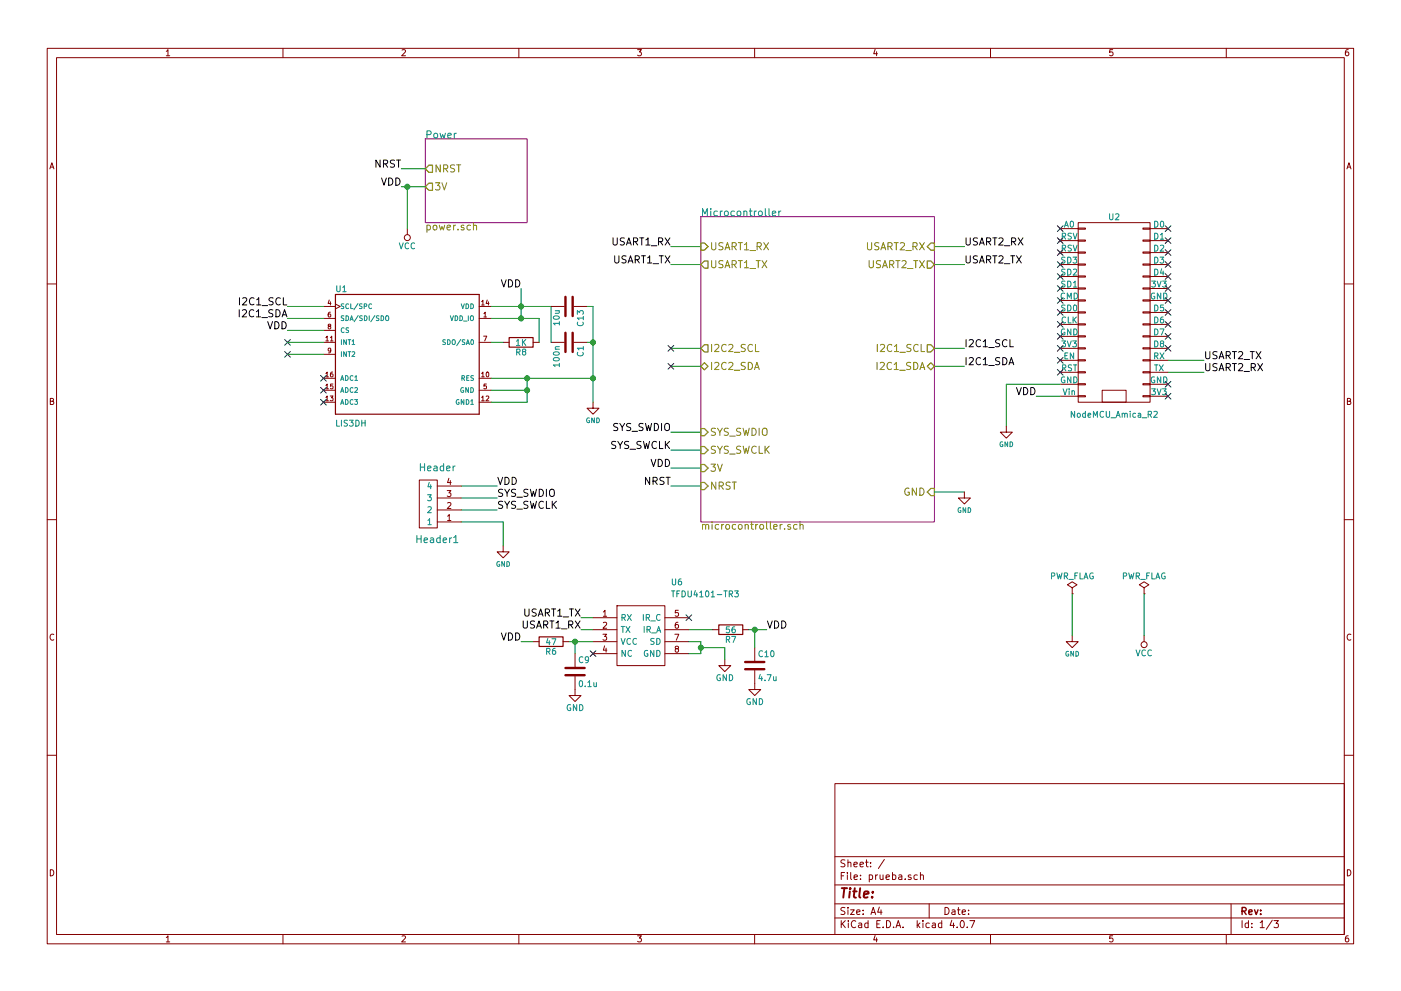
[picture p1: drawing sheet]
EESchema Schematic File Version 2
LIBS:prueba-rescue
LIBS:stm8
LIBS:stm32
LIBS:power
LIBS:device
LIBS:switches
LIBS:relays
LIBS:motors
LIBS:transistors
LIBS:conn
LIBS:linear
LIBS:regul
LIBS:74xx
LIBS:cmos4000
LIBS:adc-dac
LIBS:memory
LIBS:xilinx
LIBS:microcontrollers
LIBS:dsp
LIBS:microchip
LIBS:analog_switches
LIBS:motorola
LIBS:texas
LIBS:intel
LIBS:audio
LIBS:interface
LIBS:digital-audio
LIBS:philips
LIBS:display
LIBS:cypress
LIBS:siliconi
LIBS:opto
LIBS:atmel
LIBS:contrib
LIBS:valves
LIBS:rohm
LIBS:BU4210G-TR
LIBS:arduino
LIBS:nodemcu
LIBS:LIS3DH
LIBS:st_regul
LIBS:USB_MINI
LIBS:TFDU4101-TR3
LIBS:prueba-cache
EELAYER 25 0
EELAYER END
$Descr A4 11693 8268
encoding utf-8
Sheet 1 3
Title ""
Date ""
Rev ""
Comp ""
Comment1 ""
Comment2 ""
Comment3 ""
Comment4 ""
$EndDescr
$Sheet
S 3550 1150 850  700 
U 5AF298D3
F0 "Power" 60
F1 "power.sch" 60
F2 "3V" O L 3550 1550 60 
F3 "NRST" O L 3550 1400 60 
$EndSheet
$Comp
L NodeMCU_Amica_R2 U2
U 1 1
P 9300 2600
F 0 "U2" H 9300 3400 50  0000 C CNN
F 1 "NodeMCU_Amica_R2" H 9300 1750 50  0000 C CNN
F 2 "" H 9550 2600 50  0000 C CNN
F 3 "" H 9550 2600 50  0000 C CNN
	1    9300 2600
	1    0    0    -1  
$EndComp
$Comp
L LIS3DH U1
U 1 1
P 3400 2950
F 0 "U1" H 2799 3471 50  0000 L BNN
F 1 "LIS3DH" H 2798 2348 50  0000 L BNN
F 2 "PQFN50P300X300X100-16N" H 3400 2950 50  0001 L BNN
F 3 "LIS3DH" H 3400 2950 50  0001 L BNN
F 4 "MEMS digital output motion sensor ultra low-power high performance 3-axes nano accelerometer" H 3400 2950 50  0001 L BNN "Campo4"
F 5 "Unavailable" H 3400 2950 50  0001 L BNN "Campo5"
F 6 "None" H 3400 2950 50  0001 L BNN "Campo6"
F 7 "LGA-16 STMicroelectronics" H 3400 2950 50  0001 L BNN "Campo7"
F 8 "STMicroelectronics" H 3400 2950 50  0001 L BNN "Campo8"
	1    3400 2950
	1    0    0    -1  
$EndComp
NoConn ~ 2700 3150
NoConn ~ 2700 3250
NoConn ~ 2700 3350
$Comp
L C C1
U 1 1
P 4750 2850
F 0 "C1" H 4775 2950 50  0000 L CNN
F 1 "100n" H 4775 2750 50  0000 L CNN
F 2 "" H 4788 2700 50  0001 C CNN
F 3 "" H 4750 2850 50  0001 C CNN
	1    4750 2850
	0    1    1    0   
$EndComp
$Comp
L GND-RESCUE-prueba #PWR01
U 1 1
P 4950 3350
F 0 "#PWR01" H 4950 3400 40  0001 C CNN
F 1 "GND" H 4950 3200 40  0000 C CNN
F 2 "" H 4950 3350 35  0000 C CNN
F 3 "" H 4950 3350 35  0000 C CNN
	1    4950 3350
	1    0    0    -1  
$EndComp
Text Label 3350 1400 2    60   ~ 0
NRST
Text Label 3350 1550 2    60   ~ 0
VDD
Text Label 4350 2400 2    60   ~ 0
VDD
Text Label 5600 3900 2    60   ~ 0
VDD
Text Label 8650 3300 2    60   ~ 0
VDD
Text Label 10050 3000 0    60   ~ 0
USART2_TX
Text Label 10050 3100 0    60   ~ 0
USART2_RX
Text Label 2400 2750 2    60   ~ 0
VDD
Text Label 2400 2650 2    60   ~ 0
I2C1_SDA
Text Label 2400 2550 2    60   ~ 0
I2C1_SCL
Text Label 8050 2900 0    60   ~ 0
I2C1_SCL
Text Label 8050 3050 0    60   ~ 0
I2C1_SDA
Text Label 8050 2050 0    60   ~ 0
USART2_RX
Text Label 8050 2200 0    60   ~ 0
USART2_TX
Text Label 5600 3600 2    60   ~ 0
SYS_SWDIO
Text Label 5600 3750 2    60   ~ 0
SYS_SWCLK
Text Label 5600 4050 2    60   ~ 0
NRST
$Comp
L Header Header1
U 1 1
P 3500 4200
F 0 "Header1" H 3350 4500 60  0000 C CNN
F 1 "Header" H 3350 3900 60  0000 C CNN
F 2 "" H 3500 4200 60  0001 C CNN
F 3 "" H 3500 4200 60  0001 C CNN
	1    3500 4200
	-1   0    0    1   
$EndComp
$Comp
L GND-RESCUE-prueba #PWR02
U 1 1
P 4200 4550
F 0 "#PWR02" H 4200 4600 40  0001 C CNN
F 1 "GND" H 4200 4400 40  0000 C CNN
F 2 "" H 4200 4550 35  0000 C CNN
F 3 "" H 4200 4550 35  0000 C CNN
	1    4200 4550
	1    0    0    -1  
$EndComp
Text Label 4150 4050 0    60   ~ 0
VDD
Text Label 4150 4150 0    60   ~ 0
SYS_SWDIO
Text Label 4150 4250 0    60   ~ 0
SYS_SWCLK
NoConn ~ 2400 2850
NoConn ~ 2400 2950
Wire Wire Line
	3850 4050 4150 4050
Wire Wire Line
	3850 4150 4150 4150
Wire Wire Line
	3850 4250 4150 4250
Wire Wire Line
	4200 4350 4200 4550
Wire Wire Line
	3850 4350 4200 4350
Wire Wire Line
	2700 2550 2400 2550
Wire Wire Line
	2700 2650 2400 2650
Wire Wire Line
	2700 2750 2400 2750
Wire Wire Line
	4100 3250 4400 3250
Wire Wire Line
	4350 2400 4350 2650
Wire Wire Line
	4100 2650 4500 2650
Connection ~ 4350 2550
Wire Wire Line
	4950 3150 4100 3150
Connection ~ 4400 3250
Wire Wire Line
	2700 2850 2400 2850
Wire Wire Line
	2700 2950 2400 2950
Connection ~ 4400 3150
Wire Wire Line
	4950 2550 4950 3350
Connection ~ 4950 3150
Wire Wire Line
	3350 1550 3550 1550
Wire Wire Line
	3550 1400 3350 1400
Wire Wire Line
	5850 3900 5600 3900
Wire Wire Line
	5850 3750 5600 3750
Wire Wire Line
	5850 3600 5600 3600
Wire Wire Line
	8850 3300 8650 3300
Wire Wire Line
	9750 3000 10050 3000
Wire Wire Line
	9750 3100 10050 3100
Wire Wire Line
	7800 2900 8050 2900
Wire Wire Line
	7800 3050 8050 3050
Wire Wire Line
	7800 2050 8050 2050
Wire Wire Line
	7800 2200 8050 2200
Wire Wire Line
	5850 2050 5600 2050
Wire Wire Line
	5850 2200 5600 2200
Wire Wire Line
	5850 4050 5600 4050
NoConn ~ 8850 3100
NoConn ~ 8850 3000
NoConn ~ 8850 2900
NoConn ~ 8850 2800
NoConn ~ 8850 2700
NoConn ~ 8850 2600
NoConn ~ 8850 2500
NoConn ~ 8850 2400
NoConn ~ 8850 2300
NoConn ~ 8850 2200
NoConn ~ 8850 2100
NoConn ~ 8850 2000
NoConn ~ 8850 1900
NoConn ~ 9750 1900
NoConn ~ 9750 2000
NoConn ~ 9750 2100
NoConn ~ 9750 2200
NoConn ~ 9750 2300
NoConn ~ 9750 2400
NoConn ~ 9750 2500
NoConn ~ 9750 2600
NoConn ~ 9750 2700
NoConn ~ 9750 2800
NoConn ~ 9750 2900
NoConn ~ 9750 3200
NoConn ~ 9750 3300
Wire Wire Line
	4400 3350 4100 3350
Wire Wire Line
	4400 3150 4400 3350
Connection ~ 4350 2650
Wire Wire Line
	4100 2550 4600 2550
Wire Wire Line
	8850 3200 8400 3200
Wire Wire Line
	8400 3200 8400 3550
$Sheet
S 5850 1800 1950 2550
U 5AF17978
F0 "Microcontroller" 60
F1 "microcontroller.sch" 60
F2 "3V" I L 5850 3900 60 
F3 "NRST" I L 5850 4050 60 
F4 "I2C1_SDA" B R 7800 3050 60 
F5 "SYS_SWDIO" I L 5850 3600 60 
F6 "SYS_SWCLK" I L 5850 3750 60 
F7 "USART2_RX" I R 7800 2050 60 
F8 "USART2_TX" O R 7800 2200 60 
F9 "I2C1_SCL" O R 7800 2900 60 
F10 "USART1_RX" I L 5850 2050 60 
F11 "USART1_TX" O L 5850 2200 60 
F12 "I2C2_SCL" O L 5850 2900 60 
F13 "I2C2_SDA" B L 5850 3050 60 
F14 "GND" I R 7800 4100 60 
$EndSheet
Wire Wire Line
	5850 2900 5600 2900
Wire Wire Line
	5850 3050 5600 3050
Wire Wire Line
	7800 4100 8050 4100
$Comp
L GND-RESCUE-prueba #PWR03
U 1 1
P 8400 3550
F 0 "#PWR03" H 8400 3600 40  0001 C CNN
F 1 "GND" H 8400 3400 40  0000 C CNN
F 2 "" H 8400 3550 35  0000 C CNN
F 3 "" H 8400 3550 35  0000 C CNN
	1    8400 3550
	1    0    0    -1  
$EndComp
$Comp
L GND-RESCUE-prueba #PWR04
U 1 1
P 8050 4100
F 0 "#PWR04" H 8050 4150 40  0001 C CNN
F 1 "GND" H 8050 3950 40  0000 C CNN
F 2 "" H 8050 4100 35  0000 C CNN
F 3 "" H 8050 4100 35  0000 C CNN
	1    8050 4100
	1    0    0    -1  
$EndComp
$Comp
L TFDU4101-TR3 U6
U 1 1
P 4950 5150
F 0 "U6" H 5600 5450 50  0000 L CNN
F 1 "TFDU4101-TR3" H 5600 5350 50  0000 L CNN
F 2 "TFDU4101-TR3" H 5600 5250 50  0001 L CNN
F 3 "http://uk.rs-online.com/web/p/products/0404691P" H 5600 5150 50  0001 L CNN
F 4 "VISHAY Infrared Transceiver Module - TFDU4101-TR3 - TX,INFRARED, 115.2KBPS, MSL-4" H 5600 5050 50  0001 L CNN "Description"
F 5 "0404691P" H 5600 4850 50  0001 L CNN "RS Part Number"
F 6 "Vishay" H 5600 4750 50  0001 L CNN "Manufacturer_Name"
F 7 "TFDU4101-TR3" H 5600 4650 50  0001 L CNN "Manufacturer_Part_Number"
	1    4950 5150
	1    0    0    -1  
$EndComp
Wire Wire Line
	4950 5150 4850 5150
Text Label 5600 2050 2    60   ~ 0
USART1_RX
Text Label 5600 2200 2    60   ~ 0
USART1_TX
Wire Wire Line
	4950 5250 4850 5250
Wire Wire Line
	4750 5350 4950 5350
Wire Wire Line
	5750 5350 5850 5350
Wire Wire Line
	5850 5350 5850 5450
Wire Wire Line
	5850 5450 5750 5450
$Comp
L GND #PWR05
U 1 1
P 6050 5500
F 0 "#PWR05" H 6050 5250 50  0001 C CNN
F 1 "GND" H 6050 5350 50  0000 C CNN
F 2 "" H 6050 5500 50  0001 C CNN
F 3 "" H 6050 5500 50  0001 C CNN
	1    6050 5500
	1    0    0    -1  
$EndComp
Wire Wire Line
	5850 5400 6050 5400
Wire Wire Line
	6050 5400 6050 5500
Connection ~ 5850 5400
Wire Wire Line
	5750 5250 5950 5250
$Comp
L R R7
U 1 1
P 6100 5250
F 0 "R7" V 6180 5250 50  0000 C CNN
F 1 "56" V 6100 5250 50  0000 C CNN
F 2 "" V 6030 5250 50  0001 C CNN
F 3 "" H 6100 5250 50  0001 C CNN
	1    6100 5250
	0    1    1    0   
$EndComp
$Comp
L R R6
U 1 1
P 4600 5350
F 0 "R6" V 4680 5350 50  0000 C CNN
F 1 "47" V 4600 5350 50  0000 C CNN
F 2 "" V 4530 5350 50  0001 C CNN
F 3 "" H 4600 5350 50  0001 C CNN
	1    4600 5350
	0    1    1    0   
$EndComp
Wire Wire Line
	4450 5350 4350 5350
Wire Wire Line
	6250 5250 6400 5250
NoConn ~ 5750 5150
NoConn ~ 4950 5450
Text Label 4850 5250 2    60   ~ 0
USART1_RX
Text Label 4850 5150 2    60   ~ 0
USART1_TX
Text Label 6400 5250 0    60   ~ 0
VDD
Text Label 4350 5350 2    60   ~ 0
VDD
$Comp
L C C9
U 1 1
P 4800 5600
F 0 "C9" H 4825 5700 50  0000 L CNN
F 1 "0.1u" H 4825 5500 50  0000 L CNN
F 2 "" H 4838 5450 50  0001 C CNN
F 3 "" H 4800 5600 50  0001 C CNN
	1    4800 5600
	1    0    0    -1  
$EndComp
$Comp
L C C10
U 1 1
P 6300 5550
F 0 "C10" H 6325 5650 50  0000 L CNN
F 1 "4.7u" H 6325 5450 50  0000 L CNN
F 2 "" H 6338 5400 50  0001 C CNN
F 3 "" H 6300 5550 50  0001 C CNN
	1    6300 5550
	1    0    0    -1  
$EndComp
Wire Wire Line
	4800 5450 4800 5350
Connection ~ 4800 5350
$Comp
L GND #PWR06
U 1 1
P 4800 5750
F 0 "#PWR06" H 4800 5500 50  0001 C CNN
F 1 "GND" H 4800 5600 50  0000 C CNN
F 2 "" H 4800 5750 50  0001 C CNN
F 3 "" H 4800 5750 50  0001 C CNN
	1    4800 5750
	1    0    0    -1  
$EndComp
$Comp
L GND #PWR07
U 1 1
P 6300 5700
F 0 "#PWR07" H 6300 5450 50  0001 C CNN
F 1 "GND" H 6300 5550 50  0000 C CNN
F 2 "" H 6300 5700 50  0001 C CNN
F 3 "" H 6300 5700 50  0001 C CNN
	1    6300 5700
	1    0    0    -1  
$EndComp
Wire Wire Line
	6300 5400 6300 5250
Connection ~ 6300 5250
NoConn ~ 5600 2900
NoConn ~ 5600 3050
$Comp
L R R8
U 1 1
P 4350 2850
F 0 "R8" V 4430 2850 50  0000 C CNN
F 1 "1K" V 4350 2850 50  0000 C CNN
F 2 "" V 4280 2850 50  0001 C CNN
F 3 "" H 4350 2850 50  0001 C CNN
	1    4350 2850
	0    1    1    0   
$EndComp
Wire Wire Line
	4500 2650 4500 2850
Wire Wire Line
	4100 2850 4200 2850
$Comp
L PWR_FLAG #FLG08
U 1 1
P 8950 4950
F 0 "#FLG08" H 8950 5025 50  0001 C CNN
F 1 "PWR_FLAG" H 8950 5100 50  0000 C CNN
F 2 "" H 8950 4950 50  0001 C CNN
F 3 "" H 8950 4950 50  0001 C CNN
	1    8950 4950
	1    0    0    -1  
$EndComp
$Comp
L PWR_FLAG #FLG09
U 1 1
P 9550 4950
F 0 "#FLG09" H 9550 5025 50  0001 C CNN
F 1 "PWR_FLAG" H 9550 5100 50  0000 C CNN
F 2 "" H 9550 4950 50  0001 C CNN
F 3 "" H 9550 4950 50  0001 C CNN
	1    9550 4950
	1    0    0    -1  
$EndComp
$Comp
L GND-RESCUE-prueba #PWR010
U 1 1
P 8950 5300
F 0 "#PWR010" H 8950 5350 40  0001 C CNN
F 1 "GND" H 8950 5150 40  0000 C CNN
F 2 "" H 8950 5300 35  0000 C CNN
F 3 "" H 8950 5300 35  0000 C CNN
	1    8950 5300
	1    0    0    -1  
$EndComp
$Comp
L VCC #PWR011
U 1 1
P 9550 5300
F 0 "#PWR011" H 9550 5150 50  0001 C CNN
F 1 "VCC" H 9550 5450 50  0000 C CNN
F 2 "" H 9550 5300 50  0001 C CNN
F 3 "" H 9550 5300 50  0001 C CNN
	1    9550 5300
	-1   0    0    1   
$EndComp
Wire Wire Line
	8950 5300 8950 4950
Wire Wire Line
	9550 4950 9550 5300
$Comp
L VCC #PWR012
U 1 1
P 3400 1900
F 0 "#PWR012" H 3400 1750 50  0001 C CNN
F 1 "VCC" H 3400 2050 50  0000 C CNN
F 2 "" H 3400 1900 50  0001 C CNN
F 3 "" H 3400 1900 50  0001 C CNN
	1    3400 1900
	-1   0    0    1   
$EndComp
Wire Wire Line
	3400 1900 3400 1550
Connection ~ 3400 1550
Wire Wire Line
	4900 2850 4950 2850
Connection ~ 4950 2850
Wire Wire Line
	4600 2550 4600 2850
$Comp
L C C13
U 1 1
P 4750 2550
F 0 "C13" H 4775 2650 50  0000 L CNN
F 1 "10u" H 4775 2450 50  0000 L CNN
F 2 "" H 4788 2400 50  0001 C CNN
F 3 "" H 4750 2550 50  0001 C CNN
	1    4750 2550
	0    1    1    0   
$EndComp
Wire Wire Line
	4900 2550 4950 2550
$EndSCHEMATC
